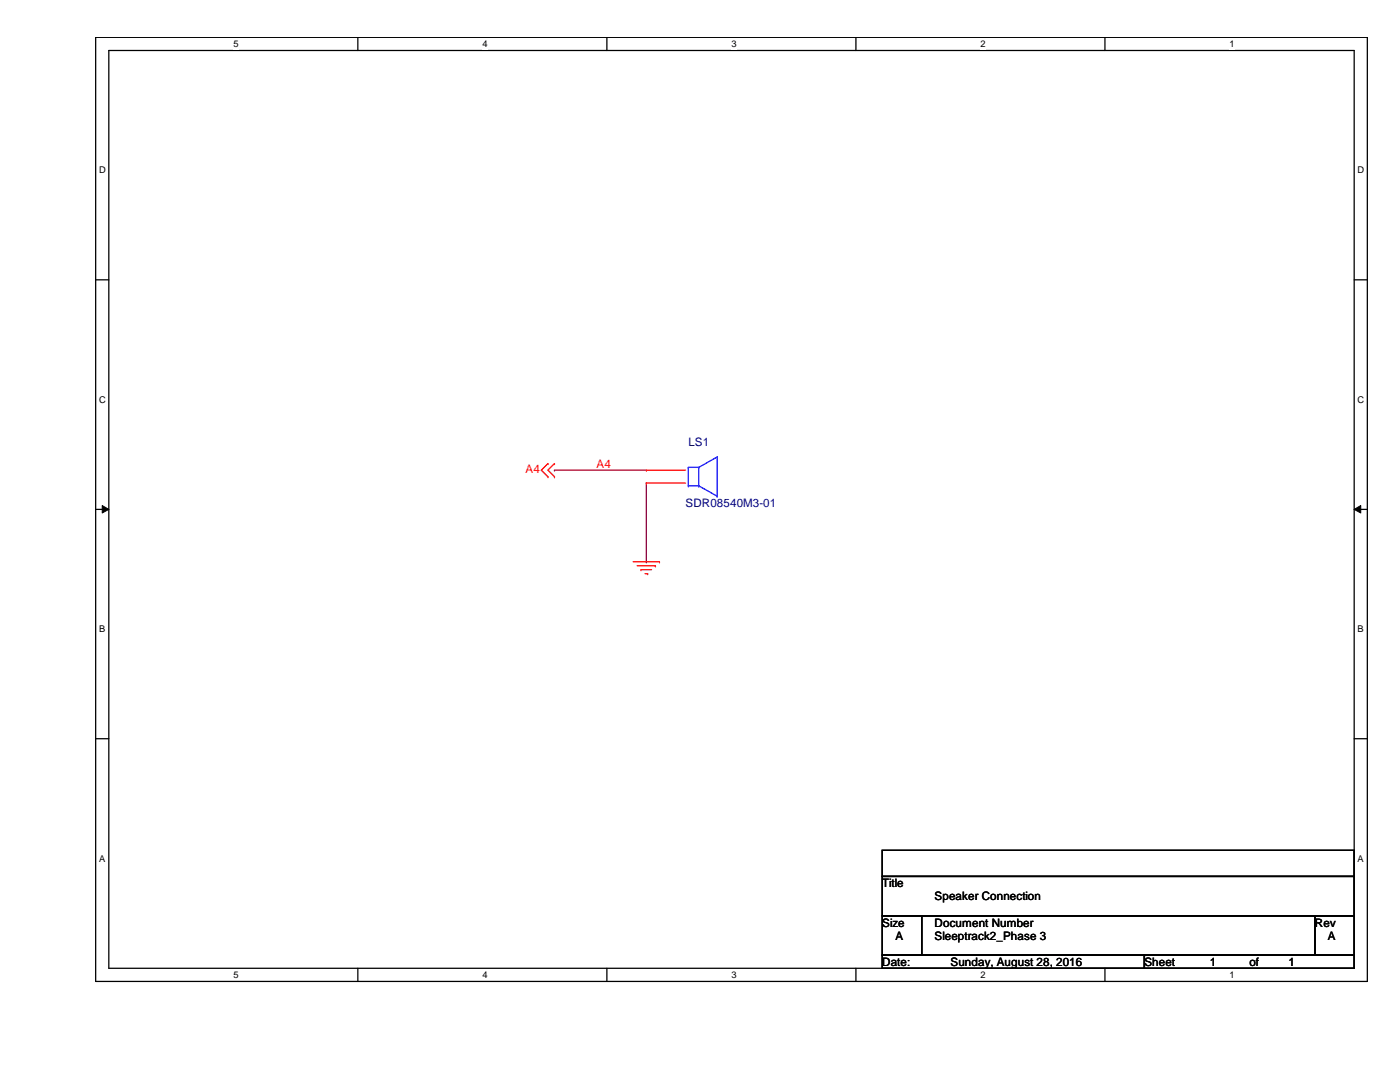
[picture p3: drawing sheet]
<svg xmlns="http://www.w3.org/2000/svg" width="279mm" height="216mm" viewBox="0 0 279 216" stroke-linecap="round" stroke-linejoin="round" font-family="sans-serif">
<path d="M19.1 7.5h253.8v188.3h-253.8zM21.7 10.1h248.6v183.1h-248.6z" fill="none" stroke="#000" stroke-width=".25"/>
<g fill="#fff">
<path d="M46.6 7.7h1v2.1h-1z"/>
<path d="M46.6 193.5h1v2.1h-1z"/>
</g>
<path d="M71.4 7.5v2.6M71.4 193.2v2.6" fill="none" stroke="#000" stroke-width=".25"/>
<g fill="#fff">
<path d="M96.3 7.7h1v2.1h-1z"/>
<path d="M96.3 193.5h1v2.1h-1z"/>
</g>
<path d="M121.1 7.5v2.6M121.1 193.2v2.6" fill="none" stroke="#000" stroke-width=".25"/>
<g fill="#fff">
<path d="M146 7.7h1v2.1h-1z"/>
<path d="M146 193.5h1v2.1h-1z"/>
</g>
<path d="M170.8 7.5v2.6M170.8 193.2v2.6" fill="none" stroke="#000" stroke-width=".25"/>
<g fill="#fff">
<path d="M195.7 7.7h1v2.1h-1z"/>
<path d="M195.7 193.5h1v2.1h-1z"/>
</g>
<path d="M220.5 7.5v2.6M220.5 193.2v2.6" fill="none" stroke="#000" stroke-width=".25"/>
<g fill="#fff">
<path d="M245.4 7.7h1v2.1h-1z"/>
<path d="M245.4 193.5h1v2.1h-1z"/>
<path d="M19.8 32.9h1.3v2.1h-1.3z"/>
<path d="M270.9 32.9h1.3v2.1h-1.3z"/>
<path d="M19.8 78.7h1.3v2.1h-1.3z"/>
<path d="M270.9 78.7h1.3v2.1h-1.3z"/>
</g>
<path d="M19.1 55.8h2.6M270.3 55.8h2.6" fill="none" stroke="#000" stroke-width=".25"/>
<g fill="#fff">
<path d="M19.8 124.5h1.2v2.1h-1.2z"/>
<path d="M270.9 124.5h1.3v2.1h-1.3z"/>
</g>
<path d="M19.1 101.6h2.6M270.3 101.6h2.6" fill="none" stroke="#000" stroke-width=".25"/>
<path d="M20.4 100.9l1.3 .7-1.3 .8zM270.3 101.6l1.3-.7v1.5z" fill="#000"/>
<path d="M20.4 100.9l1.3 .7-1.3 .8zM270.3 101.6l1.3-.7v1.5z" fill="none" stroke="#000" stroke-width=".2"/>
<g fill="#fff">
<path d="M19.8 170.3h1.2v2h-1.2z"/>
<path d="M270.9 170.3h1.3v2h-1.3z"/>
</g>
<path d="M19.1 147.4h2.6M270.3 147.4h2.6M176.1 169.7h94.2v5.2h-94.2zM176.1 174.9h94.2v7.9h-94.2zM176.1 182.8h7.8v7.8h-7.8zM176.1 190.6h52.3v2.6h-52.3zM183.9 182.8h78.5v7.8h-78.5zM228.4 190.6h41.9v2.6h-41.9zM262.4 182.8h7.9v7.8h-7.9z" fill="none" stroke="#000" stroke-width=".25"/>
<path d="M110.7 93.8h.1M110.7 93.8h18.3M129 96.4v15.7M129 112.1h.1" fill="none" stroke="#800040" stroke-width=".25"/>
<g fill="none" stroke="#f00" stroke-width=".25">
<path d="M109.3 92.5h.1M109.3 95.1h.1M109.3 92.5l-1.3 1.3 1.3 1.3M110.7 92.5h.1M110.7 95.1h.1M110.7 92.5l-1.4 1.3 1.4 1.3M129 93.8h.1M129 96.4h.1M129 93.8h7.8M129 96.4h7.8M126.4 112.1h5.2M127.2 112.9h3.6"/>
<path d="M127.9 113.7h.1M127.9 113.7h2.1M128.7 114.5h.5M129.2 114.5h.1M130.8 112.9h.1M131.6 112.1h.1"/>
</g>
<g fill="none" stroke="#00f" stroke-width=".25">
<path d="M137.4 93.3h.1M137.4 96.9h.1M137.4 93.3h2M137.4 93.3v3.6M137.4 96.9h2M139.4 96.9h.1M139.4 93.3h.1M139.4 96.9l3.7 2.1M139.4 93.3v3.6M143.1 91.2h.1M143.1 99h.1M143.1 91.2l-3.7 2.1"/>
<path d="M143.1 91.2v7.8"/>
</g>
<g font-size="2.3" fill="#000080">
<text x="137.4" y="88.9">LS1</text>
<text x="136.8" y="101.2">SDR08540M3-01</text>
</g>
<g font-size="2.3" fill="#f00">
<text x="104.9" y="94.4">A4</text>
<text x="119" y="93.3">A4</text>
</g>
<g font-size="2.3">
<text x="176.1" y="177">Title</text>
<text x="186.5" y="179.7">Speaker Connection</text>
<text x="176.1" y="184.9">Size</text>
<text x="186.5" y="184.9">Document Number</text>
<text x="262.4" y="184.9">Rev</text>
<text x="178.7" y="187.5">A</text>
<text x="186.5" y="187.5">Sleeptrack2_Phase 3</text>
<text x="265" y="187.5">A</text>
<text x="176.1" y="192.7">Date:</text>
<text x="189.7" y="192.7">Sunday, August 28, 2016</text>
<text x="228.4" y="192.7">Sheet</text>
<text x="241.5" y="192.7">1</text>
<text x="249.3" y="192.7">of</text>
<text x="257.2" y="192.7">1</text>
</g>
<g font-size="1.9">
<text x="46.6" y="9.4">5</text>
<text x="96.3" y="9.4">4</text>
<text x="146" y="9.4">3</text>
<text x="195.7" y="9.4">2</text>
<text x="245.4" y="9.4">1</text>
<text x="19.8" y="34.6">D</text>
<text x="270.9" y="34.6">D</text>
<text x="19.8" y="80.3">C</text>
<text x="270.9" y="80.3">C</text>
<text x="19.8" y="126.2">B</text>
<text x="270.9" y="126.2">B</text>
<text x="19.8" y="171.9">A</text>
<text x="270.9" y="171.9">A</text>
<text x="46.6" y="195.2">5</text>
<text x="96.3" y="195.2">4</text>
<text x="146" y="195.2">3</text>
<text x="195.7" y="195.2">2</text>
<text x="245.4" y="195.2">1</text>
</g>
</svg>
